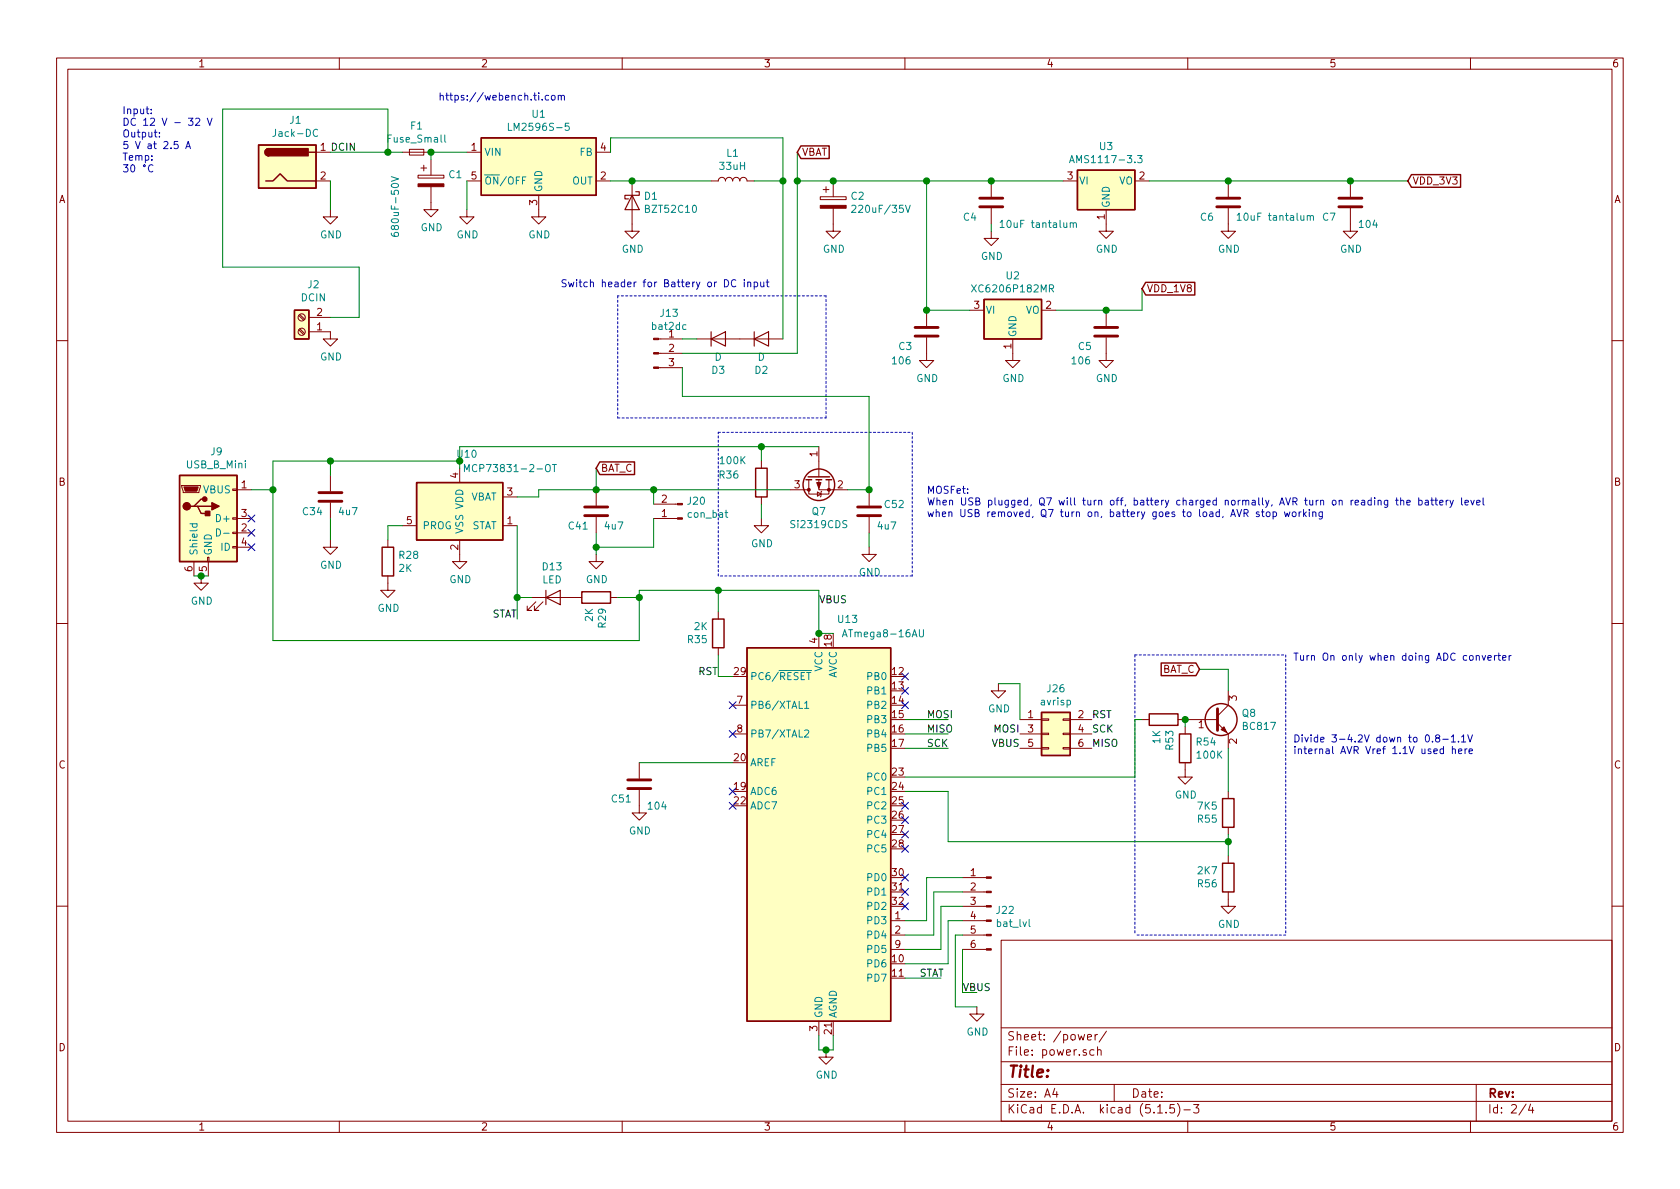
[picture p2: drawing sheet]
EESchema Schematic File Version 4
EELAYER 30 0
EELAYER END
$Descr A4 11693 8268
encoding utf-8
Sheet 2 4
Title ""
Date ""
Rev ""
Comp ""
Comment1 ""
Comment2 ""
Comment3 ""
Comment4 ""
$EndDescr
$Comp
L power:GND #PWR0101
U 1 1
P 3750 1450
F 0 "#PWR0101" H 3750 1200 50  0001 C CNN
F 1 "GND" H 3755 1277 50  0000 C CNN
F 2 "" H 3750 1450 50  0001 C CNN
F 3 "" H 3750 1450 50  0001 C CNN
	1    3750 1450
	1    0    0    -1  
$EndComp
$Comp
L power:GND #PWR0102
U 1 1
P 3250 1450
F 0 "#PWR0102" H 3250 1200 50  0001 C CNN
F 1 "GND" H 3255 1277 50  0000 C CNN
F 2 "" H 3250 1450 50  0001 C CNN
F 3 "" H 3250 1450 50  0001 C CNN
	1    3250 1450
	1    0    0    -1  
$EndComp
Wire Wire Line
	3250 1450 3250 1250
$Comp
L Diode:1N5822 D1
U 1 1
P 4400 1400
F 0 "D1" V 4354 1479 50  0000 L CNN
F 1 "BZT52C10" V 4445 1479 50  0000 L CNN
F 2 "Diode_SMD:D_SMA_Handsoldering" H 4400 1225 50  0001 C CNN
F 3 "http://www.vishay.com/docs/88526/1n5820.pdf" H 4400 1400 50  0001 C CNN
	1    4400 1400
	0    1    1    0   
$EndComp
Wire Wire Line
	4250 1250 4400 1250
$Comp
L power:GND #PWR0103
U 1 1
P 4400 1550
F 0 "#PWR0103" H 4400 1300 50  0001 C CNN
F 1 "GND" H 4405 1377 50  0000 C CNN
F 2 "" H 4400 1550 50  0001 C CNN
F 3 "" H 4400 1550 50  0001 C CNN
	1    4400 1550
	1    0    0    -1  
$EndComp
$Comp
L Device:L L1
U 1 1
P 5100 1250
F 0 "L1" V 5290 1250 50  0000 C CNN
F 1 "33uH" V 5199 1250 50  0000 C CNN
F 2 "Inductor_SMD:L_Neosid_SM-NE127_HandSoldering" H 5100 1250 50  0001 C CNN
F 3 "~" H 5100 1250 50  0001 C CNN
	1    5100 1250
	0    -1   -1   0   
$EndComp
Connection ~ 4400 1250
$Comp
L Device:CP C2
U 1 1
P 5800 1400
F 0 "C2" H 5918 1446 50  0000 L CNN
F 1 "220uF/35V" H 5918 1355 50  0000 L CNN
F 2 "Capacitor_SMD:CP_Elec_10x10" H 5838 1250 50  0001 C CNN
F 3 "~" H 5800 1400 50  0001 C CNN
	1    5800 1400
	1    0    0    -1  
$EndComp
$Comp
L power:GND #PWR0104
U 1 1
P 5800 1550
F 0 "#PWR0104" H 5800 1300 50  0001 C CNN
F 1 "GND" H 5805 1377 50  0000 C CNN
F 2 "" H 5800 1550 50  0001 C CNN
F 3 "" H 5800 1550 50  0001 C CNN
	1    5800 1550
	1    0    0    -1  
$EndComp
Wire Wire Line
	4400 1250 4950 1250
Wire Wire Line
	5250 1250 5450 1250
$Comp
L power:GND #PWR0105
U 1 1
P 3000 1400
F 0 "#PWR0105" H 3000 1150 50  0001 C CNN
F 1 "GND" H 3005 1227 50  0000 C CNN
F 2 "" H 3000 1400 50  0001 C CNN
F 3 "" H 3000 1400 50  0001 C CNN
	1    3000 1400
	1    0    0    -1  
$EndComp
Wire Wire Line
	5450 950  5450 1250
Text Notes 850  1200 0    50   ~ 0
\nInput:\nDC 12 V - 32 V\nOutput:\n5 V at 2.5 A\nTemp:\n30 °C\n
Text Notes 3050 700  0    50   ~ 0
https://webench.ti.com
Text Label 2300 1050 0    50   ~ 0
DCIN
$Comp
L Regulator_Linear:XC6206PxxxMR U?
U 1 1
P 7050 2150
AR Path="/5E4F9DCD" Ref="U?"  Part="1" 
AR Path="/5E5A9B9C/5E4F9DCD" Ref="U?"  Part="1" 
AR Path="/5E55BC8E/5E4F9DCD" Ref="U2"  Part="1" 
F 0 "U2" H 7050 2392 50  0000 C CNN
F 1 "XC6206P182MR" H 7050 2301 50  0000 C CNN
F 2 "Package_TO_SOT_SMD:SOT-23" H 7050 2375 50  0001 C CIN
F 3 "https://www.torexsemi.com/file/xc6206/XC6206.pdf" H 7050 2150 50  0001 C CNN
	1    7050 2150
	1    0    0    -1  
$EndComp
Connection ~ 5800 1250
Text GLabel 5550 1050 2    50   Input ~ 0
VBAT
$Comp
L Device:C C6
U 1 1
P 8550 1400
F 0 "C6" H 8350 1300 50  0000 L CNN
F 1 "10uF tantalum" H 8600 1300 50  0000 L CNN
F 2 "Capacitor_SMD:C_1210_3225Metric_Pad1.42x2.65mm_HandSolder" H 8588 1250 50  0001 C CNN
F 3 "~" H 8550 1400 50  0001 C CNN
	1    8550 1400
	1    0    0    -1  
$EndComp
$Comp
L power:GND #PWR0106
U 1 1
P 8550 1550
F 0 "#PWR0106" H 8550 1300 50  0001 C CNN
F 1 "GND" H 8555 1377 50  0000 C CNN
F 2 "" H 8550 1550 50  0001 C CNN
F 3 "" H 8550 1550 50  0001 C CNN
	1    8550 1550
	1    0    0    -1  
$EndComp
$Comp
L Device:C C4
U 1 1
P 6900 1400
F 0 "C4" H 6700 1300 50  0000 L CNN
F 1 "10uF tantalum" H 6950 1250 50  0000 L CNN
F 2 "Capacitor_SMD:C_1210_3225Metric_Pad1.42x2.65mm_HandSolder" H 6938 1250 50  0001 C CNN
F 3 "~" H 6900 1400 50  0001 C CNN
	1    6900 1400
	1    0    0    -1  
$EndComp
$Comp
L power:GND #PWR0107
U 1 1
P 6900 1600
F 0 "#PWR0107" H 6900 1350 50  0001 C CNN
F 1 "GND" H 6905 1427 50  0000 C CNN
F 2 "" H 6900 1600 50  0001 C CNN
F 3 "" H 6900 1600 50  0001 C CNN
	1    6900 1600
	1    0    0    -1  
$EndComp
Wire Wire Line
	6900 1550 6900 1600
$Comp
L Device:C C3
U 1 1
P 6450 2300
F 0 "C3" H 6250 2200 50  0000 L CNN
F 1 "106" H 6200 2100 50  0000 L CNN
F 2 "Capacitor_SMD:C_0805_2012Metric_Pad1.15x1.40mm_HandSolder" H 6488 2150 50  0001 C CNN
F 3 "~" H 6450 2300 50  0001 C CNN
	1    6450 2300
	1    0    0    -1  
$EndComp
$Comp
L Device:C C5
U 1 1
P 7700 2300
F 0 "C5" H 7500 2200 50  0000 L CNN
F 1 "106" H 7450 2100 50  0000 L CNN
F 2 "Capacitor_SMD:C_0805_2012Metric_Pad1.15x1.40mm_HandSolder" H 7738 2150 50  0001 C CNN
F 3 "~" H 7700 2300 50  0001 C CNN
	1    7700 2300
	1    0    0    -1  
$EndComp
$Comp
L power:GND #PWR0108
U 1 1
P 7700 2450
F 0 "#PWR0108" H 7700 2200 50  0001 C CNN
F 1 "GND" H 7705 2277 50  0000 C CNN
F 2 "" H 7700 2450 50  0001 C CNN
F 3 "" H 7700 2450 50  0001 C CNN
	1    7700 2450
	1    0    0    -1  
$EndComp
$Comp
L power:GND #PWR0109
U 1 1
P 6450 2450
F 0 "#PWR0109" H 6450 2200 50  0001 C CNN
F 1 "GND" H 6455 2277 50  0000 C CNN
F 2 "" H 6450 2450 50  0001 C CNN
F 3 "" H 6450 2450 50  0001 C CNN
	1    6450 2450
	1    0    0    -1  
$EndComp
Wire Wire Line
	6450 2150 6750 2150
Wire Wire Line
	7350 2150 7700 2150
$Comp
L power:GND #PWR0110
U 1 1
P 7050 2450
F 0 "#PWR0110" H 7050 2200 50  0001 C CNN
F 1 "GND" H 7055 2277 50  0000 C CNN
F 2 "" H 7050 2450 50  0001 C CNN
F 3 "" H 7050 2450 50  0001 C CNN
	1    7050 2450
	1    0    0    -1  
$EndComp
Wire Wire Line
	7700 2150 7950 2150
Wire Wire Line
	7950 2150 7950 2000
Connection ~ 7700 2150
Text GLabel 7950 2000 2    50   Input ~ 0
VDD_1V8
$Comp
L Connector:Jack-DC J1
U 1 1
P 2000 1150
F 0 "J1" H 2057 1475 50  0000 C CNN
F 1 "Jack-DC" H 2057 1384 50  0000 C CNN
F 2 "Connector_BarrelJack:BarrelJack_Horizontal" H 2050 1110 50  0001 C CNN
F 3 "~" H 2050 1110 50  0001 C CNN
	1    2000 1150
	1    0    0    -1  
$EndComp
$Comp
L power:GND #PWR0111
U 1 1
P 2300 1450
F 0 "#PWR0111" H 2300 1200 50  0001 C CNN
F 1 "GND" H 2305 1277 50  0000 C CNN
F 2 "" H 2300 1450 50  0001 C CNN
F 3 "" H 2300 1450 50  0001 C CNN
	1    2300 1450
	1    0    0    -1  
$EndComp
Wire Wire Line
	2300 1450 2300 1250
$Comp
L Regulator_Linear:AMS1117-3.3 U3
U 1 1
P 7700 1250
F 0 "U3" H 7700 1492 50  0000 C CNN
F 1 "AMS1117-3.3" H 7700 1401 50  0000 C CNN
F 2 "Package_TO_SOT_SMD:SOT-223-3_TabPin2" H 7700 1450 50  0001 C CNN
F 3 "http://www.advanced-monolithic.com/pdf/ds1117.pdf" H 7800 1000 50  0001 C CNN
	1    7700 1250
	1    0    0    -1  
$EndComp
Wire Wire Line
	7400 1250 6900 1250
Connection ~ 6900 1250
Wire Wire Line
	8000 1250 8550 1250
$Comp
L power:GND #PWR0112
U 1 1
P 7700 1550
F 0 "#PWR0112" H 7700 1300 50  0001 C CNN
F 1 "GND" H 7705 1377 50  0000 C CNN
F 2 "" H 7700 1550 50  0001 C CNN
F 3 "" H 7700 1550 50  0001 C CNN
	1    7700 1550
	1    0    0    -1  
$EndComp
$Comp
L Device:C C7
U 1 1
P 9400 1400
F 0 "C7" H 9200 1300 50  0000 L CNN
F 1 "104" H 9450 1250 50  0000 L CNN
F 2 "Capacitor_SMD:C_0805_2012Metric_Pad1.15x1.40mm_HandSolder" H 9438 1250 50  0001 C CNN
F 3 "~" H 9400 1400 50  0001 C CNN
	1    9400 1400
	1    0    0    -1  
$EndComp
$Comp
L power:GND #PWR0113
U 1 1
P 9400 1550
F 0 "#PWR0113" H 9400 1300 50  0001 C CNN
F 1 "GND" H 9405 1377 50  0000 C CNN
F 2 "" H 9400 1550 50  0001 C CNN
F 3 "" H 9400 1550 50  0001 C CNN
	1    9400 1550
	1    0    0    -1  
$EndComp
Text GLabel 9800 1250 2    50   Input ~ 0
VDD_3V3
Wire Wire Line
	9400 1250 9800 1250
$Comp
L Connector:Screw_Terminal_01x02 J2
U 1 1
P 2100 2300
F 0 "J2" H 2018 1975 50  0000 C CNN
F 1 "DCIN" H 2018 2066 50  0000 C CNN
F 2 "TerminalBlock:TerminalBlock_bornier-2_P5.08mm" H 2100 2300 50  0001 C CNN
F 3 "~" H 2100 2300 50  0001 C CNN
	1    2100 2300
	-1   0    0    1   
$EndComp
$Comp
L power:GND #PWR0114
U 1 1
P 2300 2300
F 0 "#PWR0114" H 2300 2050 50  0001 C CNN
F 1 "GND" H 2305 2127 50  0000 C CNN
F 2 "" H 2300 2300 50  0001 C CNN
F 3 "" H 2300 2300 50  0001 C CNN
	1    2300 2300
	1    0    0    -1  
$EndComp
Wire Wire Line
	2300 2200 2500 2200
$Comp
L Device:CP C1
U 1 1
P 3000 1250
F 0 "C1" H 3118 1296 50  0000 L CNN
F 1 "680uF-50V" V 2750 850 50  0000 L CNN
F 2 "Capacitor_SMD:CP_Elec_10x10" H 3038 1100 50  0001 C CNN
F 3 "~" H 3000 1250 50  0001 C CNN
	1    3000 1250
	1    0    0    -1  
$EndComp
Wire Wire Line
	3000 1100 3000 1050
Wire Wire Line
	3000 1050 3250 1050
Wire Wire Line
	2700 1050 2700 750 
Wire Wire Line
	2700 750  1550 750 
Wire Wire Line
	1550 750  1550 1850
Wire Wire Line
	1550 1850 2500 1850
Wire Wire Line
	2500 1850 2500 2200
$Comp
L Device:D D3
U 1 1
P 5000 2350
F 0 "D3" H 5000 2134 50  0000 C CNN
F 1 "D" H 5000 2225 50  0000 C CNN
F 2 "Diode_SMD:D_SMA_Handsoldering" H 5000 2350 50  0001 C CNN
F 3 "~" H 5000 2350 50  0001 C CNN
	1    5000 2350
	1    0    0    -1  
$EndComp
$Comp
L Device:D D2
U 1 1
P 5300 2350
F 0 "D2" H 5300 2134 50  0000 C CNN
F 1 "D" H 5300 2225 50  0000 C CNN
F 2 "Diode_SMD:D_SMA_Handsoldering" H 5300 2350 50  0001 C CNN
F 3 "~" H 5300 2350 50  0001 C CNN
	1    5300 2350
	1    0    0    -1  
$EndComp
Wire Wire Line
	9400 1250 8550 1250
Connection ~ 9400 1250
Connection ~ 8550 1250
$Comp
L Regulator_Switching:LM2596S-5 U1
U 1 1
P 3750 1150
F 0 "U1" H 3750 1517 50  0000 C CNN
F 1 "LM2596S-5" H 3750 1426 50  0000 C CNN
F 2 "Package_TO_SOT_SMD:TO-263-5_TabPin3" H 3800 900 50  0001 L CIN
F 3 "http://www.ti.com/lit/ds/symlink/lm2596.pdf" H 3750 1150 50  0001 C CNN
	1    3750 1150
	1    0    0    -1  
$EndComp
Wire Wire Line
	4250 950  4250 1050
Wire Wire Line
	4250 950  5450 950 
Wire Wire Line
	2300 1050 2700 1050
$Comp
L Device:Fuse_Small F1
U 1 1
P 2900 1050
F 0 "F1" H 2900 1235 50  0000 C CNN
F 1 "Fuse_Small" H 2900 1144 50  0000 C CNN
F 2 "Fuse:Fuse_1806_4516Metric" H 2900 1050 50  0001 C CNN
F 3 "~" H 2900 1050 50  0001 C CNN
	1    2900 1050
	1    0    0    -1  
$EndComp
Connection ~ 3000 1050
Wire Wire Line
	2800 1050 2700 1050
Connection ~ 2700 1050
$Comp
L Connector:Conn_01x03_Male J13
U 1 1
P 4550 2450
F 0 "J13" H 4658 2731 50  0000 C CNN
F 1 "bat2dc" H 4658 2640 50  0000 C CNN
F 2 "Connector_PinHeader_2.54mm:PinHeader_1x03_P2.54mm_Vertical" H 4550 2450 50  0001 C CNN
F 3 "~" H 4550 2450 50  0001 C CNN
	1    4550 2450
	1    0    0    -1  
$EndComp
Wire Wire Line
	5450 1250 5450 2350
Connection ~ 5450 1250
Wire Wire Line
	4750 2450 5550 2450
Wire Wire Line
	5550 2450 5550 1250
Wire Wire Line
	5550 1250 5800 1250
Wire Wire Line
	4850 2350 4750 2350
Wire Wire Line
	5550 1050 5550 1250
Connection ~ 5550 1250
$Comp
L Battery_Management:MCP73831-2-OT U10
U 1 1
P 3200 3550
F 0 "U10" H 3250 3950 50  0000 C CNN
F 1 "MCP73831-2-OT" H 3550 3850 50  0000 C CNN
F 2 "Package_TO_SOT_SMD:SOT-23-5" H 3250 3300 50  0001 L CIN
F 3 "http://ww1.microchip.com/downloads/en/DeviceDoc/20001984g.pdf" H 3050 3500 50  0001 C CNN
	1    3200 3550
	1    0    0    -1  
$EndComp
$Comp
L power:GND #PWR04
U 1 1
P 3200 3850
F 0 "#PWR04" H 3200 3600 50  0001 C CNN
F 1 "GND" H 3205 3677 50  0000 C CNN
F 2 "" H 3200 3850 50  0001 C CNN
F 3 "" H 3200 3850 50  0001 C CNN
	1    3200 3850
	1    0    0    -1  
$EndComp
$Comp
L Connector:USB_B_Mini J9
U 1 1
P 1450 3600
F 0 "J9" H 1507 4067 50  0000 C CNN
F 1 "USB_B_Mini" H 1507 3976 50  0000 C CNN
F 2 "Connector_USB:USB_Mini-B_Lumberg_2486_01_Horizontal" H 1600 3550 50  0001 C CNN
F 3 "~" H 1600 3550 50  0001 C CNN
	1    1450 3600
	1    0    0    -1  
$EndComp
Wire Wire Line
	3200 3250 3200 3200
Wire Wire Line
	3200 3200 2300 3200
Wire Wire Line
	1900 3200 1900 3400
Wire Wire Line
	1900 3400 1750 3400
Wire Wire Line
	1350 4000 1400 4000
$Comp
L power:GND #PWR01
U 1 1
P 1400 4000
F 0 "#PWR01" H 1400 3750 50  0001 C CNN
F 1 "GND" H 1405 3827 50  0000 C CNN
F 2 "" H 1400 4000 50  0001 C CNN
F 3 "" H 1400 4000 50  0001 C CNN
	1    1400 4000
	1    0    0    -1  
$EndComp
Connection ~ 1400 4000
Wire Wire Line
	1400 4000 1450 4000
$Comp
L Device:R R28
U 1 1
P 2700 3900
F 0 "R28" H 2770 3946 50  0000 L CNN
F 1 "2K" H 2770 3855 50  0000 L CNN
F 2 "Resistor_SMD:R_0805_2012Metric_Pad1.15x1.40mm_HandSolder" V 2630 3900 50  0001 C CNN
F 3 "~" H 2700 3900 50  0001 C CNN
	1    2700 3900
	1    0    0    -1  
$EndComp
$Comp
L power:GND #PWR03
U 1 1
P 2700 4050
F 0 "#PWR03" H 2700 3800 50  0001 C CNN
F 1 "GND" H 2705 3877 50  0000 C CNN
F 2 "" H 2700 4050 50  0001 C CNN
F 3 "" H 2700 4050 50  0001 C CNN
	1    2700 4050
	1    0    0    -1  
$EndComp
Wire Wire Line
	2700 3750 2700 3650
Wire Wire Line
	2700 3650 2800 3650
NoConn ~ 1750 3600
NoConn ~ 1750 3700
NoConn ~ 1750 3800
$Comp
L Device:LED D13
U 1 1
P 3850 4150
F 0 "D13" H 3843 4366 50  0000 C CNN
F 1 "LED" H 3843 4275 50  0000 C CNN
F 2 "LED_SMD:LED_0805_2012Metric_Pad1.15x1.40mm_HandSolder" H 3850 4150 50  0001 C CNN
F 3 "~" H 3850 4150 50  0001 C CNN
	1    3850 4150
	1    0    0    -1  
$EndComp
$Comp
L Device:R R29
U 1 1
P 4150 4150
F 0 "R29" H 4220 4196 50  0000 L CNN
F 1 "2K" H 4220 4105 50  0000 L CNN
F 2 "Resistor_SMD:R_0805_2012Metric_Pad1.15x1.40mm_HandSolder" V 4080 4150 50  0001 C CNN
F 3 "~" H 4150 4150 50  0001 C CNN
	1    4150 4150
	0    1    1    0   
$EndComp
Wire Wire Line
	3700 4150 3600 4150
Wire Wire Line
	3600 4150 3600 3650
$Comp
L Device:C C34
U 1 1
P 2300 3450
F 0 "C34" H 2100 3350 50  0000 L CNN
F 1 "4u7" H 2350 3350 50  0000 L CNN
F 2 "Capacitor_SMD:C_0805_2012Metric_Pad1.15x1.40mm_HandSolder" H 2338 3300 50  0001 C CNN
F 3 "~" H 2300 3450 50  0001 C CNN
	1    2300 3450
	1    0    0    -1  
$EndComp
Wire Wire Line
	2300 3300 2300 3200
Connection ~ 2300 3200
Wire Wire Line
	2300 3200 1900 3200
$Comp
L power:GND #PWR02
U 1 1
P 2300 3750
F 0 "#PWR02" H 2300 3500 50  0001 C CNN
F 1 "GND" H 2305 3577 50  0000 C CNN
F 2 "" H 2300 3750 50  0001 C CNN
F 3 "" H 2300 3750 50  0001 C CNN
	1    2300 3750
	1    0    0    -1  
$EndComp
Wire Wire Line
	2300 3750 2300 3600
$Comp
L Device:C C41
U 1 1
P 4150 3550
F 0 "C41" H 3950 3450 50  0000 L CNN
F 1 "4u7" H 4200 3450 50  0000 L CNN
F 2 "Capacitor_SMD:C_0805_2012Metric_Pad1.15x1.40mm_HandSolder" H 4188 3400 50  0001 C CNN
F 3 "~" H 4150 3550 50  0001 C CNN
	1    4150 3550
	1    0    0    -1  
$EndComp
$Comp
L power:GND #PWR05
U 1 1
P 4150 3850
F 0 "#PWR05" H 4150 3600 50  0001 C CNN
F 1 "GND" H 4155 3677 50  0000 C CNN
F 2 "" H 4150 3850 50  0001 C CNN
F 3 "" H 4150 3850 50  0001 C CNN
	1    4150 3850
	1    0    0    -1  
$EndComp
Wire Wire Line
	4150 3850 4150 3800
Wire Wire Line
	3600 3450 3750 3450
Wire Wire Line
	3750 3450 3750 3400
Wire Wire Line
	3750 3400 4150 3400
Wire Wire Line
	4150 3400 4550 3400
Wire Wire Line
	4550 3400 4550 3500
Connection ~ 4150 3400
$Comp
L Connector:Conn_01x02_Male J20
U 1 1
P 4750 3600
F 0 "J20" H 4722 3482 50  0000 R CNN
F 1 "con_bat" H 4722 3573 50  0000 R CNN
F 2 "Connector_JST:JST_PH_B2B-PH-K_1x02_P2.00mm_Vertical" H 4750 3600 50  0001 C CNN
F 3 "~" H 4750 3600 50  0001 C CNN
	1    4750 3600
	-1   0    0    1   
$EndComp
Wire Wire Line
	4550 3600 4550 3800
Wire Wire Line
	4550 3800 4150 3800
Connection ~ 4150 3800
Wire Wire Line
	4150 3800 4150 3700
Wire Wire Line
	4300 4150 4450 4150
Wire Wire Line
	4450 4150 4450 4450
Wire Wire Line
	4450 4450 1900 4450
Wire Wire Line
	1900 4450 1900 3400
Connection ~ 1900 3400
$Comp
L MCU_Microchip_ATmega:ATmega8-16AU U13
U 1 1
P 5700 5800
F 0 "U13" H 5900 7300 50  0000 C CNN
F 1 "ATmega8-16AU" H 6150 7200 50  0000 C CNN
F 2 "Package_QFP:TQFP-32_7x7mm_P0.8mm" H 5700 5800 50  0001 C CIN
F 3 "http://ww1.microchip.com/downloads/en/DeviceDoc/atmel-2486-8-bit-avr-microcontroller-atmega8_l_datasheet.pdf" H 5700 5800 50  0001 C CNN
	1    5700 5800
	1    0    0    -1  
$EndComp
NoConn ~ 5100 4900
NoConn ~ 5100 5100
$Comp
L Device:C C51
U 1 1
P 4450 5450
F 0 "C51" H 4250 5350 50  0000 L CNN
F 1 "104" H 4500 5300 50  0000 L CNN
F 2 "Capacitor_SMD:C_0805_2012Metric_Pad1.15x1.40mm_HandSolder" H 4488 5300 50  0001 C CNN
F 3 "~" H 4450 5450 50  0001 C CNN
	1    4450 5450
	1    0    0    -1  
$EndComp
$Comp
L power:GND #PWR08
U 1 1
P 5750 7300
F 0 "#PWR08" H 5750 7050 50  0001 C CNN
F 1 "GND" H 5755 7127 50  0000 C CNN
F 2 "" H 5750 7300 50  0001 C CNN
F 3 "" H 5750 7300 50  0001 C CNN
	1    5750 7300
	1    0    0    -1  
$EndComp
Wire Wire Line
	5700 7300 5700 7200
Wire Wire Line
	5700 7300 5750 7300
Wire Wire Line
	5800 7200 5800 7300
Wire Wire Line
	5800 7300 5750 7300
Connection ~ 5750 7300
$Comp
L power:GND #PWR06
U 1 1
P 4450 5600
F 0 "#PWR06" H 4450 5350 50  0001 C CNN
F 1 "GND" H 4455 5427 50  0000 C CNN
F 2 "" H 4450 5600 50  0001 C CNN
F 3 "" H 4450 5600 50  0001 C CNN
	1    4450 5600
	1    0    0    -1  
$EndComp
Wire Wire Line
	4450 5300 5100 5300
NoConn ~ 5100 5500
NoConn ~ 5100 5600
$Comp
L Device:R R35
U 1 1
P 5000 4400
F 0 "R35" H 5070 4446 50  0000 L CNN
F 1 "2K" H 5070 4355 50  0000 L CNN
F 2 "Resistor_SMD:R_0805_2012Metric_Pad1.15x1.40mm_HandSolder" V 4930 4400 50  0001 C CNN
F 3 "~" H 5000 4400 50  0001 C CNN
	1    5000 4400
	-1   0    0    1   
$EndComp
Wire Wire Line
	5000 4550 5000 4700
Wire Wire Line
	5000 4700 5100 4700
Wire Wire Line
	5000 4250 5000 4100
Wire Wire Line
	5800 4400 5700 4400
Wire Wire Line
	5700 4400 5700 4100
Wire Wire Line
	5000 4100 5700 4100
Connection ~ 5700 4400
Wire Wire Line
	5000 4100 4450 4100
Wire Wire Line
	4450 4100 4450 4150
Connection ~ 5000 4100
Connection ~ 4450 4150
Wire Wire Line
	5800 1250 6450 1250
Wire Wire Line
	6450 2150 6450 1250
Connection ~ 6450 2150
Connection ~ 6450 1250
Wire Wire Line
	6450 1250 6900 1250
Wire Wire Line
	6300 5000 6600 5000
Wire Wire Line
	6300 5100 6600 5100
Wire Wire Line
	6300 5200 6600 5200
Text Label 6450 5000 0    50   ~ 0
MOSI
Text Label 7600 5200 0    50   ~ 0
MISO
Text Label 6450 5200 0    50   ~ 0
SCK
Text Label 5000 4700 2    50   ~ 0
RST
NoConn ~ 6300 4700
NoConn ~ 6300 4800
NoConn ~ 6300 4900
NoConn ~ 6300 5600
NoConn ~ 6300 5700
NoConn ~ 6300 5800
NoConn ~ 6300 5900
NoConn ~ 6300 6100
NoConn ~ 6300 6200
NoConn ~ 6300 6300
$Comp
L Connector_Generic:Conn_02x03_Odd_Even J26
U 1 1
P 7300 5100
F 0 "J26" H 7350 5417 50  0000 C CNN
F 1 "avrisp" H 7350 5326 50  0000 C CNN
F 2 "Connector_PinHeader_2.54mm:PinHeader_2x03_P2.54mm_Vertical" H 7300 5100 50  0001 C CNN
F 3 "~" H 7300 5100 50  0001 C CNN
	1    7300 5100
	1    0    0    -1  
$EndComp
Text Label 7100 5100 2    50   ~ 0
MOSI
Text Label 7600 5100 0    50   ~ 0
SCK
Text Label 7600 5000 0    50   ~ 0
RST
Text Label 5700 4200 0    50   ~ 0
VBUS
$Comp
L power:GND #PWR011
U 1 1
P 6950 4750
F 0 "#PWR011" H 6950 4500 50  0001 C CNN
F 1 "GND" H 6955 4577 50  0000 C CNN
F 2 "" H 6950 4750 50  0001 C CNN
F 3 "" H 6950 4750 50  0001 C CNN
	1    6950 4750
	1    0    0    -1  
$EndComp
Wire Wire Line
	6950 4750 7100 4750
Wire Wire Line
	7100 4750 7100 5000
Text Label 6450 5100 0    50   ~ 0
MISO
Connection ~ 4550 3400
Wire Wire Line
	4550 3400 5500 3400
Wire Wire Line
	5700 3100 5300 3100
Wire Wire Line
	3200 3100 3200 3200
Connection ~ 3200 3200
Text Label 7100 5200 2    50   ~ 0
VBUS
$Comp
L Device:R R36
U 1 1
P 5300 3350
F 0 "R36" H 5450 3300 50  0000 L CNN
F 1 "100K" H 5400 3200 50  0000 L CNN
F 2 "Resistor_SMD:R_0805_2012Metric_Pad1.15x1.40mm_HandSolder" V 5230 3350 50  0001 C CNN
F 3 "~" H 5300 3350 50  0001 C CNN
	1    5300 3350
	-1   0    0    1   
$EndComp
$Comp
L power:GND #PWR07
U 1 1
P 5300 3600
F 0 "#PWR07" H 5300 3350 50  0001 C CNN
F 1 "GND" H 5305 3427 50  0000 C CNN
F 2 "" H 5300 3600 50  0001 C CNN
F 3 "" H 5300 3600 50  0001 C CNN
	1    5300 3600
	1    0    0    -1  
$EndComp
Wire Wire Line
	5300 3200 5300 3100
Connection ~ 5300 3100
Wire Wire Line
	5300 3100 3200 3100
Wire Wire Line
	5300 3600 5300 3500
Wire Wire Line
	4750 2550 4750 2750
$Comp
L Device:C C52
U 1 1
P 6050 3550
F 0 "C52" H 6150 3600 50  0000 L CNN
F 1 "4u7" H 6100 3450 50  0000 L CNN
F 2 "Capacitor_SMD:C_0805_2012Metric_Pad1.15x1.40mm_HandSolder" H 6088 3400 50  0001 C CNN
F 3 "~" H 6050 3550 50  0001 C CNN
	1    6050 3550
	1    0    0    -1  
$EndComp
Wire Wire Line
	6050 3400 5900 3400
$Comp
L power:GND #PWR09
U 1 1
P 6050 3800
F 0 "#PWR09" H 6050 3550 50  0001 C CNN
F 1 "GND" H 6055 3627 50  0000 C CNN
F 2 "" H 6050 3800 50  0001 C CNN
F 3 "" H 6050 3800 50  0001 C CNN
	1    6050 3800
	1    0    0    -1  
$EndComp
Wire Wire Line
	6050 3800 6050 3700
Wire Wire Line
	6050 3400 6050 2750
Wire Wire Line
	4750 2750 6050 2750
Connection ~ 6050 3400
$Comp
L Device:R R55
U 1 1
P 8550 5650
F 0 "R55" H 8620 5696 50  0000 L CNN
F 1 "7K5" H 8620 5605 50  0000 L CNN
F 2 "Resistor_SMD:R_0805_2012Metric_Pad1.15x1.40mm_HandSolder" V 8480 5650 50  0001 C CNN
F 3 "~" H 8550 5650 50  0001 C CNN
	1    8550 5650
	-1   0    0    1   
$EndComp
$Comp
L Device:R R56
U 1 1
P 8550 6100
F 0 "R56" H 8620 6146 50  0000 L CNN
F 1 "2K7" H 8620 6055 50  0000 L CNN
F 2 "Resistor_SMD:R_0805_2012Metric_Pad1.15x1.40mm_HandSolder" V 8480 6100 50  0001 C CNN
F 3 "~" H 8550 6100 50  0001 C CNN
	1    8550 6100
	-1   0    0    1   
$EndComp
$Comp
L power:GND #PWR013
U 1 1
P 8550 6250
F 0 "#PWR013" H 8550 6000 50  0001 C CNN
F 1 "GND" H 8555 6077 50  0000 C CNN
F 2 "" H 8550 6250 50  0001 C CNN
F 3 "" H 8550 6250 50  0001 C CNN
	1    8550 6250
	1    0    0    -1  
$EndComp
Wire Wire Line
	6300 6800 6550 6800
Text Label 6400 6800 0    50   ~ 0
STAT
Text Label 3600 4300 2    50   ~ 0
STAT
$Comp
L Connector:Conn_01x06_Male J22
U 1 1
P 6900 6300
F 0 "J22" H 6872 6274 50  0000 R CNN
F 1 "bat_lvl" H 6872 6183 50  0000 R CNN
F 2 "Connector_PinHeader_2.54mm:PinHeader_1x06_P2.54mm_Vertical" H 6900 6300 50  0001 C CNN
F 3 "~" H 6900 6300 50  0001 C CNN
	1    6900 6300
	-1   0    0    -1  
$EndComp
Wire Wire Line
	6300 6400 6450 6400
Wire Wire Line
	6450 6400 6450 6100
Wire Wire Line
	6450 6100 6700 6100
Wire Wire Line
	6300 6500 6500 6500
Wire Wire Line
	6500 6500 6500 6200
Wire Wire Line
	6500 6200 6700 6200
Wire Wire Line
	6300 6600 6550 6600
Wire Wire Line
	6550 6600 6550 6300
Wire Wire Line
	6550 6300 6700 6300
Wire Wire Line
	6300 6700 6600 6700
Wire Wire Line
	6600 6700 6600 6400
Wire Wire Line
	6600 6400 6700 6400
Wire Wire Line
	6700 6500 6650 6500
Wire Wire Line
	6650 6500 6650 7000
Wire Wire Line
	6700 6600 6700 6900
Wire Wire Line
	6700 6900 6800 6900
Wire Wire Line
	6650 7000 6800 7000
Text Label 6700 6900 0    50   ~ 0
VBUS
$Comp
L power:GND #PWR010
U 1 1
P 6800 7000
F 0 "#PWR010" H 6800 6750 50  0001 C CNN
F 1 "GND" H 6805 6827 50  0000 C CNN
F 2 "" H 6800 7000 50  0001 C CNN
F 3 "" H 6800 7000 50  0001 C CNN
	1    6800 7000
	1    0    0    -1  
$EndComp
Wire Wire Line
	4150 3400 4150 3250
Wire Wire Line
	3600 4150 3600 4300
Connection ~ 3600 4150
$Comp
L Transistor_FET:Si2319CDS Q7
U 1 1
P 5700 3300
F 0 "Q7" V 5949 3300 50  0000 C CNN
F 1 "Si2319CDS" V 6040 3300 50  0000 C CNN
F 2 "Package_TO_SOT_SMD:SOT-23" H 5900 3225 50  0001 L CIN
F 3 "http://www.vishay.com/docs/66709/si2319cd.pdf" H 5700 3300 50  0001 L CNN
	1    5700 3300
	0    -1   1    0   
$EndComp
Wire Notes Line
	4300 2900 5750 2900
Wire Notes Line
	5750 2900 5750 2050
Wire Notes Line
	5750 2050 4300 2050
Wire Notes Line
	4300 2050 4300 2900
Text Notes 3900 2000 0    50   ~ 0
Switch header for Battery or DC input
Wire Wire Line
	8550 5800 8550 5850
$Comp
L Device:R R54
U 1 1
P 8250 5200
F 0 "R54" H 8320 5246 50  0000 L CNN
F 1 "100K" H 8320 5155 50  0000 L CNN
F 2 "Resistor_SMD:R_0805_2012Metric_Pad1.15x1.40mm_HandSolder" V 8180 5200 50  0001 C CNN
F 3 "~" H 8250 5200 50  0001 C CNN
	1    8250 5200
	1    0    0    -1  
$EndComp
$Comp
L power:GND #PWR012
U 1 1
P 8250 5350
F 0 "#PWR012" H 8250 5100 50  0001 C CNN
F 1 "GND" H 8255 5177 50  0000 C CNN
F 2 "" H 8250 5350 50  0001 C CNN
F 3 "" H 8250 5350 50  0001 C CNN
	1    8250 5350
	1    0    0    -1  
$EndComp
Wire Wire Line
	8250 5050 8250 5000
Wire Wire Line
	8550 5200 8550 5500
Wire Wire Line
	8350 4650 8550 4650
Wire Wire Line
	8550 4650 8550 4800
Wire Wire Line
	8550 5850 6600 5850
Connection ~ 8550 5850
Wire Wire Line
	8550 5850 8550 5950
Wire Wire Line
	6600 5850 6600 5500
Wire Wire Line
	6600 5500 6300 5500
$Comp
L Device:R R53
U 1 1
P 8100 5000
F 0 "R53" H 8170 5046 50  0000 L CNN
F 1 "1K" H 8170 4955 50  0000 L CNN
F 2 "Resistor_SMD:R_0805_2012Metric_Pad1.15x1.40mm_HandSolder" V 8030 5000 50  0001 C CNN
F 3 "~" H 8100 5000 50  0001 C CNN
	1    8100 5000
	0    1    1    0   
$EndComp
Wire Wire Line
	7950 5000 7900 5000
Wire Wire Line
	7900 5000 7900 5400
Wire Wire Line
	7900 5400 6300 5400
Text GLabel 4150 3250 2    50   Input ~ 0
BAT_C
Text GLabel 8350 4650 0    50   Input ~ 0
BAT_C
$Comp
L Transistor_BJT:BC817 Q8
U 1 1
P 8450 5000
F 0 "Q8" H 8641 5046 50  0000 L CNN
F 1 "BC817" H 8641 4955 50  0000 L CNN
F 2 "Package_TO_SOT_SMD:SOT-23" H 8650 4925 50  0001 L CIN
F 3 "http://www.fairchildsemi.com/ds/BC/BC817.pdf" H 8450 5000 50  0001 L CNN
	1    8450 5000
	1    0    0    -1  
$EndComp
Connection ~ 8250 5000
Wire Notes Line
	7900 4550 8950 4550
Wire Notes Line
	8950 4550 8950 6500
Wire Notes Line
	8950 6500 7900 6500
Wire Notes Line
	7900 4550 7900 6500
Text Notes 9000 4600 0    50   ~ 0
Turn On only when doing ADC converter
Text Notes 9000 5250 0    50   ~ 0
Divide 3-4.2V down to 0.8-1.1V\ninternal AVR Vref 1.1V used here
Wire Notes Line
	6350 3000 6350 4000
Wire Notes Line
	6350 4000 5000 4000
Wire Notes Line
	5000 4000 5000 3000
Wire Notes Line
	5000 3000 6350 3000
Text Notes 6450 3600 0    50   ~ 0
MOSFet:\nWhen USB plugged, Q7 will turn off, battery charged normally, AVR turn on reading the battery level\nwhen USB removed, Q7 turn on, battery goes to load, AVR stop working
$EndSCHEMATC
